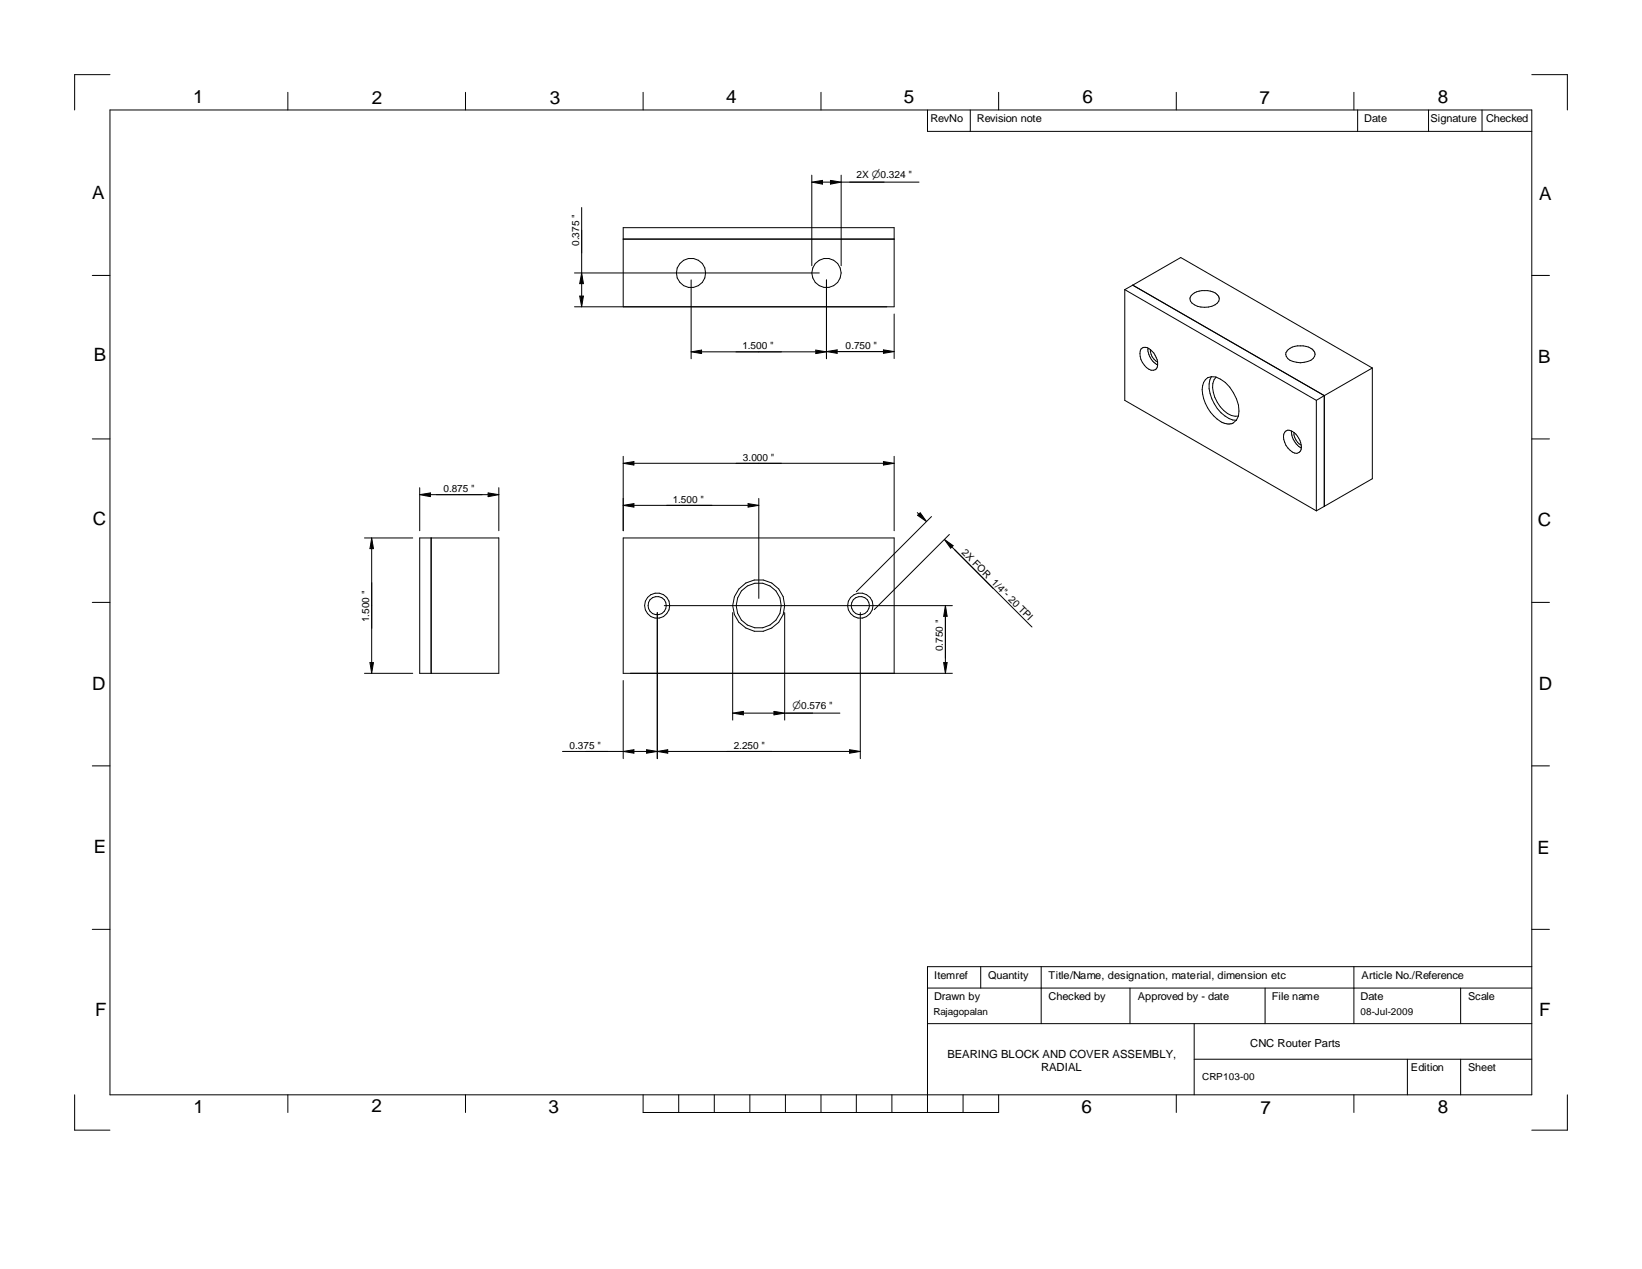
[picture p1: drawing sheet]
<svg xmlns="http://www.w3.org/2000/svg" width="279mm" height="216mm" viewBox="0 0 279 216" stroke-linecap="round" stroke-linejoin="round" font-family="sans-serif">
<g fill="none" stroke="#000" stroke-width=".17">
<path d="M18.7 18.7h241.9v167.6h-241.9zM18.7 12.7h-6v6M49 15.7v3M79.2 15.7v3M109.4 15.7v3M139.7 15.7v3M157.8 18.7v3.7h102.8M165.1 18.7v3.7M169.9 15.7v3M200.2 15.7v3M230.4 15.7v3M231 18.7v3.7"/>
<path d="M243.1 18.7v3.7M252.2 18.7v3.7M260.6 12.7h6.1v6M99 35.3v11.1M138.1 29.8v15.4M138.1 31l1.9-.3v.6zM140 31h1.3M141.3 30.7l1.8 .3-1.8 .3zM143.1 29.8v15.4M143.1 31h13.3M15.7 46.9h3M97.7 52.2h54.4v-13.5h-46.1v13.5"/>
<path d="M97.7 46.4h41.7M98.6 50.4h.7l-.3 1.8zM99 48.3v2.1M99 46.4l.3 1.9h-.7zM106 40.7h46.1M117.6 47.6v13.4M117.6 59.9l1.8-.3v.6zM119.4 59.9h19.4M140.6 47.6v13.4M140.6 59.8l1.9-.3v.6l-3.7-.5v.6l1.8-.3M142.5 59.8h8M150.3 59.5l1.8 .3-1.8 .3z"/>
<path d="M152.1 53.4v7.6M191.4 49.3l32.6 18.8M191.4 49.3v18.8l32.6 18.8M192.7 48.5l32.6 18.8M192.7 48.5l-1.3 .8M192.7 48.5l8.2-4.7 32.6 18.8M194.1 59.4a1.14 1.14 0 0 1 1.7 .1 2.78 2.78 0 0 1 1 3.2 1.14 1.14 0 0 1-1.7-.2 2.88 2.88 0 0 1-1-3.1zM195.3 59.2a3.3 3.3 0 0 0 1.7 2.9M195.7 59.5a2.26 2.26 0 0 0 1.3 2.1M202.7 50.3a3.4 3.4 0 0 1 4.6 0 .99 .99 0 0 1-.5 1.6 3.4 3.4 0 0 1-4.2-.7l-.1-.4zM219.2 59.5a3.5 3.5 0 0 1 4.2 .1 1.02 1.02 0 0 1-.3 1.7 3.7 3.7 0 0 1-4-.3 .96 .96 0 0 1 .1-1.5zM260.6 46.9h3.1"/>
<path d="M15.7 74.7h3M106 77.6v12.7M106 78.8l1.9-.3v.6zM107.9 78.8h42.4M150.3 78.5l1.8 .3-1.8 .3zM152.1 77.6v12.7M206.1 64.1a1.9 1.9 0 0 0-1.5 2.2 6.5 6.5 0 0 0 3.9 5.8 1.66 1.66 0 0 0 2.2-1.3M206.1 64.1a4.5 4.5 0 0 1 3.8 2.7 5.3 5.3 0 0 1 .8 4M206.1 64.1a4.7 4.7 0 0 0 .5 4.6 5.7 5.7 0 0 0 3.2 2.8h.6M206.9 64.2a2.57 2.57 0 0 0-.4 2.6 5.6 5.6 0 0 0 3 3.9l1.2 .1M218.6 73.5a1.04 1.04 0 0 1 1.6 .1 2.82 2.82 0 0 1 1 3.2 1.03 1.03 0 0 1-1.7-.2 2.85 2.85 0 0 1-.9-3.1zM219.8 73.3a3.2 3.2 0 0 0 1.6 2.9"/>
<path d="M220.2 73.6a2.48 2.48 0 0 0 1.2 2.1M224 68.1v18.8M225.3 67.3v18.8M225.3 67.3l-1.3 .8M233.5 62.6v18.8l-8.2 4.7M233.5 62.6l-8.2 4.7M260.6 74.7h3.1M62 91.5h8.2M63.2 91.5l.3 1.8h-.6zM63.2 93.3v19.4M71.4 91.5h13.5v23.1h-13.5zM71.4 83v7.3"/>
<path d="M71.4 84.2l1.8-.3v.6zM73.2 84.2h9.9M73.4 91.5v23.1M83.1 83.9l1.8 .3-1.8 .3zM84.9 83v7.3M106 86l1.9-.3v.6zM107.9 86h19.4M127.3 85.7l1.8 .3-1.8 .3zM129.1 84.8v17M156.1 87.2l.2 .3M156.1 87.7l.5-.5 1 1.5zM158.5 87.9l-12.8 12.8"/>
<path d="M160.7 91.8l1.5 1-.4 .5zM161.5 90.9l-12.7 12.8M162 93l7 7.1M162.4 93.5l13.2 13.2M225.3 86.1l-1.3 .8M15.7 102.5h3M62 114.6h8.2M62.9 112.7h.6l-.3 1.9zM106 115.8v13.3M111.8 104.2v24.9M113 103h49.1M124.7 104.2v18.3"/>
<path d="M133.5 104.2v18.3M146.4 104.2v24.9M152.1 114.6v-23.1h-46.1v23.1h56.1M160.6 112.7h.6l-.3 1.9zM160.9 104.3v8.4M160.9 103l.3 1.9h-.6zM260.6 102.5h3.1M15.7 130.3h3M95.7 127.8h10.3M106 127.8l1.9-.2v.5zM107.9 127.8h2.1M110 127.6l1.8 .2-1.8 .3z"/>
<path d="M111.8 127.8l1.8-.2v.5zM113.6 127.8h31M124.7 121.3l1.8-.3v.6zM126.5 121.3h5.2M131.7 121l1.8 .3-1.8 .3zM133.5 121.3h9.4M144.6 127.6l1.8 .2-1.8 .3zM260.6 130.3h3.1M15.7 158.1h3M260.6 158.1h3.1M157.8 174.2h102.8M157.8 168.1h102.8"/>
<path d="M166.9 164.5v3.6M177.2 164.5v9.7M192.3 168.1v6.1M203.2 174.2v12.1M215.3 168.1v6.1M230.4 164.5v9.7M248.5 168.1v6.1M260.6 164.5h-102.8v24.8M12.7 186.3v6h6M49 186.3v3M79.2 186.3v3M109.4 186.3v3h60.5v-3"/>
<path d="M115.5 186.3v3M121.5 186.3v3M127.6 186.3v3M133.6 186.3v3M139.7 186.3v3M145.7 186.3v3M151.8 186.3v3M163.9 186.3v3M200.2 186.3v3M203.2 180.2h57.4M230.4 186.3v3M239.5 180.2v6.1"/>
<path d="M248.5 180.2v6.1M266.7 186.3v6h-6.1"/>
<circle cx="117.6" cy="46.4" r="2.49"/>
<circle cx="140.6" cy="46.4" r="2.49"/>
<circle cx="111.8" cy="103" r="1.56"/>
<circle cx="111.8" cy="103" r="2.13"/>
<circle cx="129.1" cy="103" r="3.8"/>
<circle cx="129.1" cy="103" r="4.4"/>
<circle cx="146.4" cy="103" r="1.54"/>
<circle cx="146.4" cy="103" r="2.16"/>
</g>
<g fill="#000">
<path d="M138.1 30.7h1.9v.6h-1.9zM141.3 30.7h1.8v.6h-1.8zM98.6 50.4h.7v1.8h-.7zM98.7 46.5h.6v1.8h-.6zM117.6 59.6h1.8v.6h-1.8zM138.8 59.6h1.8v.6h-1.8zM140.6 59.6h1.9v.5h-1.9zM150.3 59.6h1.8v.5h-1.8zM106 78.6h1.9v.5h-1.9zM150.3 78.6h1.8v.5h-1.8zM63 91.6h.5v1.7h-.5zM71.4 83.9h1.8v.6h-1.8z"/>
<path d="M83.1 83.9h1.8v.6h-1.8zM106 85.7h1.9v.6h-1.9zM127.3 85.7h1.8v.6h-1.8zM156.1 87.3h1.5v1.4h-1.5zM160.7 91.8h1.5v1.5h-1.5zM62.9 112.7h.6v1.9h-.6zM160.6 112.7h.6v1.9h-.6zM160.6 103.1h.6v1.8h-.6zM106 127.6h1.9v.5h-1.9zM110 127.6h1.8v.5h-1.8zM111.8 127.6h1.8v.5h-1.8zM124.7 121.1h1.8v.5h-1.8z"/>
<path d="M131.7 121.1h1.8v.5h-1.8zM144.6 127.6h1.8v.5h-1.8z"/>
</g>
<g font-size="3.1">
<text x="32.9" y="17.4">1</text>
<text x="63.2" y="17.6">2</text>
<text x="93.6" y="17.6">3</text>
<text x="123.6" y="17.5">4</text>
<text x="153.8" y="17.6">5</text>
<text x="184.2" y="17.5">6</text>
<text x="214.3" y="17.7">7</text>
<text x="244.6" y="17.5">8</text>
<text x="15.7" y="33.8">A</text>
<text x="261.9" y="34">A</text>
<text x="16" y="61.4">B</text>
<text x="261.7" y="61.7">B</text>
<text x="15.8" y="89.4">C</text>
<text x="261.7" y="89.5">C</text>
<text x="15.7" y="117.4">D</text>
<text x="261.8" y="117.4">D</text>
<text x="16" y="145.2">E</text>
<text x="261.6" y="145.3">E</text>
<text x="16.2" y="172.8">F</text>
<text x="261.9" y="172.8">F</text>
<text x="32.9" y="189.4">1</text>
<text x="63.2" y="189.3">2</text>
<text x="93.3" y="189.4">3</text>
<text x="184" y="189.4">6</text>
<text x="214.5" y="189.5">7</text>
<text x="244.7" y="189.3">8</text>
</g>
<g font-size="1.9">
<text x="212.7" y="178.1">CNC Router Parts</text>
<text x="161.2" y="180">BEARING BLOCK AND COVER ASSEMBLY,</text>
<text x="177.2" y="182.2">RADIAL</text>
</g>
<g font-size="1.8">
<text x="158.3" y="20.8">RevNo</text>
<text x="166.2" y="20.8">Revision note</text>
<text x="232.1" y="20.8">Date</text>
<text x="243.4" y="20.8">Signature</text>
<text x="252.9" y="20.8">Checked</text>
<text x="159" y="166.5">Itemref</text>
<text x="168.1" y="166.5">Quantity</text>
<text x="178.4" y="166.5">Title/Name, designation, material, dimension etc</text>
<text x="231.7" y="166.5">Article No./Reference</text>
<text x="159" y="170.1">Drawn by</text>
<text x="178.4" y="170.1">Checked by</text>
<text x="193.6" y="170.1">Approved by - date</text>
<text x="216.4" y="170.1">File name</text>
<text x="231.5" y="170.1">Date</text>
<text x="249.8" y="170.1">Scale</text>
<text x="240.1" y="182.2">Edition</text>
<text x="249.8" y="182.2">Sheet</text>
</g>
<g font-size="1.7">
<text x="145.8" y="30.4">2X n0.324 &quot;</text>
<text x="98.6" y="41.9" transform="rotate(-90 98.6 41.9)">0.375 &quot;</text>
<text x="126.3" y="59.4">1.500 &quot;</text>
<text x="143.9" y="59.4">0.750 &quot;</text>
<text x="75.4" y="83.8">0.875 &quot;</text>
<text x="126.4" y="78.4">3.000 &quot;</text>
<text x="114.5" y="85.6">1.500 &quot;</text>
<text x="163.5" y="94.1" transform="rotate(45 163.5 94.1)">2X FOR 1/4&quot;- 20 TPI</text>
<text x="62.8" y="105.9" transform="rotate(-90 62.8 105.9)">1.500 &quot;</text>
<text x="160.4" y="110.8" transform="rotate(-90 160.4 110.8)">0.750 &quot;</text>
<text x="134.9" y="120.6">n0.576 &quot;</text>
<text x="96.9" y="127.4">0.375 &quot;</text>
<text x="124.8" y="127.4">2.250 &quot;</text>
</g>
<g font-size="1.6">
<text x="158.8" y="172.6">Rajagopalan</text>
<text x="231.5" y="172.7">08-Jul-2009</text>
<text x="204.6" y="183.7">CRP103-00</text>
</g>
</svg>
